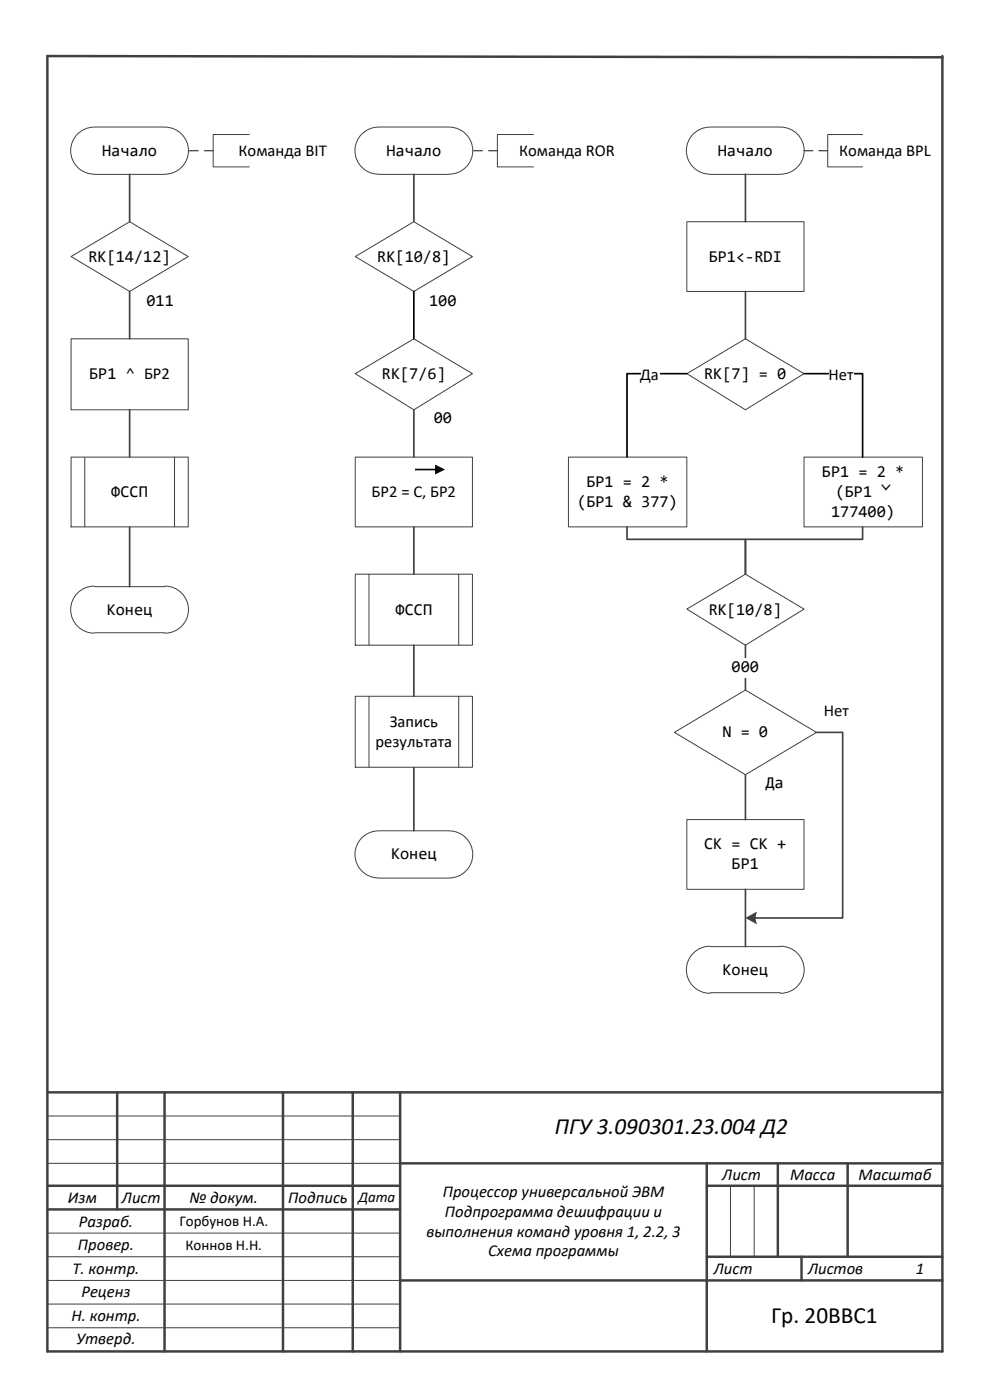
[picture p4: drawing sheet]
<svg xmlns="http://www.w3.org/2000/svg" width="210mm" height="297mm" viewBox="0 0 210 297" stroke-linecap="round" stroke-linejoin="round" font-family="sans-serif">
<g fill="none" stroke="#404040" stroke-width=".53">
<path d="M200 11.9v275.2h-189.9v-275.2l189.9 .3M10.1 232h189.9M24.9 232v24.9M34.9 232v55.1M60.1 232v55.1M74.9 232v55.1M84.9 232v55.1M10.1 251.9h74.8M10.1 256.9h74.8M84.9 247.1h115.1M150 251.9h50M150 247.1v40"/>
<path d="M165.1 247.1v19.9M179.9 247.1v19.9M84.9 272h115.1M150 267h50M170.1 267v5"/>
</g>
<path d="M10.1 237.1h74.8M10.1 242.1h74.8M10.1 247.1h74.8M155 251.9v15.1M160.1 251.9v15.1M10.1 261.9h74.8M10.1 267h74.8M10.1 272h74.8M10.1 277h74.8M10.1 282h74.8" fill="none" stroke="#404040" stroke-width=".21"/>
<path d="M16.2 28.8a5.1 5.1 0 0 1 3.9-1.8h14.8a5 5 0 0 1 5.1 5 5 5 0 0 1-5.1 5h-14.8a5 5 0 0 1-4.6-2.8 5 5 0 0 1 .7-5.4z" fill-rule="evenodd" fill="#fff"/>
<path d="M16.2 28.8a5.1 5.1 0 0 1 3.9-1.8h14.8a5 5 0 0 1 5.1 5 5 5 0 0 1-5.1 5h-14.8a5 5 0 0 1-4.6-2.8 5 5 0 0 1 .7-5.4z" fill="none" stroke="#404040" stroke-width=".21"/>
<path d="M16.8 125.7a5 5 0 0 1 3.2-1.2l.1 .1h14.8a3.5 3.5 0 0 1 2.6 .6 4.9 4.9 0 0 1 2.3 5.6 4.9 4.9 0 0 1-4.9 3.6h-14.8a4.9 4.9 0 0 1-4.8-3.2 4.9 4.9 0 0 1 1.5-5.5z" fill-rule="evenodd" fill="#fff"/>
<path d="M16.8 125.7a5 5 0 0 1 3.2-1.2l.1 .1h14.8a3.5 3.5 0 0 1 2.6 .6 4.9 4.9 0 0 1 2.3 5.6 4.9 4.9 0 0 1-4.9 3.6h-14.8a4.9 4.9 0 0 1-4.8-3.2 4.9 4.9 0 0 1 1.5-5.5z" fill="none" stroke="#404040" stroke-width=".21"/>
<path d="M15.1 72h24.9v15h-24.9z" fill-rule="evenodd" fill="#fff"/>
<path d="M15.1 72h24.9v15h-24.9z" fill="none" stroke="#404040" stroke-width=".21"/>
<path d="M15.1 54.5l12.4-7.4 12.5 7.4-12.5 7.4z" fill-rule="evenodd" fill="#fff"/>
<path d="M15.1 54.5l12.4-7.4 12.5 7.4-12.5 7.4z" fill="none" stroke="#404040" stroke-width=".21"/>
<path d="M15.1 97.1h24.9v14.8h-24.9z" fill-rule="evenodd" fill="#fff"/>
<path d="M15.1 97.1h24.9v14.8h-24.9zM18 97.1v14.8M37 97.1v14.8" fill="none" stroke="#404040" stroke-width=".21"/>
<path d="M27.5 37v10.1M27.5 61.9v10.1" fill="none" stroke="#404040" stroke-width=".35"/>
<path d="M31.2 61.9h5.8v4.2h-5.8z" fill-rule="evenodd" fill="#fff"/>
<path d="M27.5 87v10.1" fill="none" stroke="#404040" stroke-width=".35"/>
<path d="M52.9 28.6h-7.7v6.9h7.7" fill="none" stroke="#404040" stroke-width=".21"/>
<path d="M45.2 32h-5.2" fill="none" stroke="#404040" stroke-width=".26" stroke-dasharray="1.9 1.3"/>
<path d="M146.9 28.8a5.1 5.1 0 0 1 3.9-1.8h14.8a5 5 0 0 1 5.1 5 5 5 0 0 1-5.1 5h-14.8a5 5 0 0 1-4.6-2.8 5 5 0 0 1 .7-5.4z" fill-rule="evenodd" fill="#fff"/>
<path d="M146.9 28.8a5.1 5.1 0 0 1 3.9-1.8h14.8a5 5 0 0 1 5.1 5 5 5 0 0 1-5.1 5h-14.8a5 5 0 0 1-4.6-2.8 5 5 0 0 1 .7-5.4z" fill="none" stroke="#404040" stroke-width=".21"/>
<path d="M145.8 129.4l12.4-7.4 12.5 7.4-12.5 7.7z" fill-rule="evenodd" fill="#fff"/>
<path d="M145.8 129.4l12.4-7.4 12.5 7.4-12.5 7.7z" fill="none" stroke="#404040" stroke-width=".21"/>
<path d="M158.2 137.1v9.5" fill="none" stroke="#404040" stroke-width=".35"/>
<g fill="#fff">
<path d="M155.3 139.7h5.8v4.2h-5.8z" fill-rule="evenodd"/>
<path d="M145.8 174.1h24.9v14.8h-24.9z" fill-rule="evenodd"/>
</g>
<path d="M145.8 174.1h24.9v14.8h-24.9z" fill="none" stroke="#404040" stroke-width=".21"/>
<path d="M146.9 202.8a4.5 4.5 0 0 1 3.9-1.7h14.8a5 5 0 0 1 5.1 4.9 5 5 0 0 1-5 5l-.1-.1h-14.8a3.8 3.8 0 0 1-3.3-1.1 5 5 0 0 1-.6-7z" fill-rule="evenodd" fill="#fff"/>
<path d="M146.9 202.8a4.5 4.5 0 0 1 3.9-1.7h14.8a5 5 0 0 1 5.1 4.9 5 5 0 0 1-5 5l-.1-.1h-14.8a3.8 3.8 0 0 1-3.3-1.1 5 5 0 0 1-.6-7z" fill="none" stroke="#404040" stroke-width=".21"/>
<path d="M145.8 47.1h24.9v14.8h-24.9z" fill-rule="evenodd" fill="#fff"/>
<path d="M145.8 47.1h24.9v14.8h-24.9z" fill="none" stroke="#404040" stroke-width=".21"/>
<path d="M145.8 79.4l12.4-7.4 12.5 7.4-12.5 7.6z" fill-rule="evenodd" fill="#fff"/>
<path d="M145.8 79.4l12.4-7.4 12.5 7.4-12.5 7.6z" fill="none" stroke="#404040" stroke-width=".21"/>
<path d="M120.6 97.1h25.2v14.8h-25.2z" fill-rule="evenodd" fill="#fff"/>
<path d="M120.6 97.1h25.2v14.8h-25.2z" fill="none" stroke="#404040" stroke-width=".21"/>
<path d="M170.7 97.1h25.1v14.8h-25.1z" fill-rule="evenodd" fill="#fff"/>
<path d="M170.7 97.1h25.1v14.8h-25.1z" fill="none" stroke="#404040" stroke-width=".21"/>
<path d="M133.1 111.9v2.7h25.1v7.4v-7.4h24.9v-2.7" fill="none" stroke="#404040" stroke-width=".35"/>
<path d="M145.8 79.4h-12.7v17.7" fill="none" stroke="#000" stroke-width=".35"/>
<path d="M136 77.5h4v4.3h-4z" fill-rule="evenodd" fill="#fff"/>
<path d="M170.7 79.4h12.4v17.7" fill="none" stroke="#000" stroke-width=".35"/>
<path d="M175.9 77.5h5.3v4.3h-5.3z" fill-rule="evenodd" fill="#fff"/>
<path d="M158.2 37v10.1M158.2 61.9v10.1M158.2 188.9v12.2" fill="none" stroke="#404040" stroke-width=".35"/>
<path d="M143.1 155.6l15.1-9 15.1 9-15.1 9z" fill-rule="evenodd" fill="#fff"/>
<path d="M143.1 155.6l15.1-9 15.1 9-15.1 9z" fill="none" stroke="#404040" stroke-width=".21"/>
<path d="M158.2 164.6v9.5" fill="none" stroke="#404040" stroke-width=".35"/>
<path d="M162.5 164.3h3.9v4.2h-3.9z" fill-rule="evenodd" fill="#fff"/>
<path d="M173.3 155.6h5.6v39.4h-18.8" fill="none" stroke="#404040" stroke-width=".35"/>
<path d="M158.2 195l2.4-1.3 .1 .1a3.4 3.4 0 0 0-.1 2.5z" fill-rule="evenodd" fill="#404040"/>
<path d="M174.9 149h5.3v4.2h-5.3z" fill-rule="evenodd" fill="#fff"/>
<path d="M183.1 28.6h-7.4v6.9h7.4" fill="none" stroke="#404040" stroke-width=".21"/>
<path d="M175.7 32h-5" fill="none" stroke="#404040" stroke-width=".26" stroke-dasharray="1.9 1.3"/>
<path d="M76.5 28.8a5.1 5.1 0 0 1 3.9-1.8h14.8a5 5 0 0 1 5.1 5 5 5 0 0 1-5.1 5h-14.8a5 5 0 0 1-4.6-2.8 5 5 0 0 1 .7-5.4z" fill-rule="evenodd" fill="#fff"/>
<path d="M76.5 28.8a5.1 5.1 0 0 1 3.9-1.8h14.8a5 5 0 0 1 5.1 5 5 5 0 0 1-5.1 5h-14.8a5 5 0 0 1-4.6-2.8 5 5 0 0 1 .7-5.4z" fill="none" stroke="#404040" stroke-width=".21"/>
<path d="M77.1 177.7a5.2 5.2 0 0 1 3.3-1.2h14.8a5 5 0 0 1 5.1 5 5 5 0 0 1-5.1 5h-14.8a5 5 0 0 1-4.7-3.2 5 5 0 0 1 1.4-5.6z" fill-rule="evenodd" fill="#fff"/>
<path d="M77.1 177.7a5.2 5.2 0 0 1 3.3-1.2h14.8a5 5 0 0 1 5.1 5 5 5 0 0 1-5.1 5h-14.8a5 5 0 0 1-4.7-3.2 5 5 0 0 1 1.4-5.6z" fill="none" stroke="#404040" stroke-width=".21"/>
<path d="M75.4 97.1h24.9v14.8h-24.9z" fill-rule="evenodd" fill="#fff"/>
<path d="M75.4 97.1h24.9v14.8h-24.9z" fill="none" stroke="#404040" stroke-width=".21"/>
<path d="M75.4 79.4l12.4-7.4 12.5 7.4-12.5 7.6z" fill-rule="evenodd" fill="#fff"/>
<path d="M75.4 79.4l12.4-7.4 12.5 7.4-12.5 7.6z" fill="none" stroke="#404040" stroke-width=".21"/>
<path d="M75.4 122h24.9v15.1h-24.9z" fill-rule="evenodd" fill="#fff"/>
<path d="M75.4 122h24.9v15.1h-24.9zM78.3 122v15.1M97.4 122v15.1" fill="none" stroke="#404040" stroke-width=".21"/>
<path d="M87.8 37v10.1M87.8 87v10.1" fill="none" stroke="#404040" stroke-width=".35"/>
<path d="M92.1 86.8h3.9v4.2h-3.9z" fill-rule="evenodd" fill="#fff"/>
<path d="M87.8 111.9v10.1M87.8 163v13.5" fill="none" stroke="#404040" stroke-width=".35"/>
<path d="M75.4 147.9h24.9v15.1h-24.9z" fill-rule="evenodd" fill="#fff"/>
<path d="M113.2 28.6h-7.6v6.9h7.6M75.4 147.9h24.9v15.1h-24.9zM78.3 147.9v15.1M97.4 147.9v15.1" fill="none" stroke="#404040" stroke-width=".21"/>
<path d="M87.8 137.1v10.8" fill="none" stroke="#404040" stroke-width=".35"/>
<path d="M105.6 32h-5.3" fill="none" stroke="#404040" stroke-width=".26" stroke-dasharray="1.9 1.3"/>
<path d="M75.4 54.5l12.4-7.4 12.5 7.4-12.5 7.4z" fill-rule="evenodd" fill="#fff"/>
<path d="M75.4 54.5l12.4-7.4 12.5 7.4-12.5 7.4z" fill="none" stroke="#404040" stroke-width=".21"/>
<path d="M87.8 61.9v10.1" fill="none" stroke="#000" stroke-width=".35"/>
<path d="M91 61.9h5.8v4.2h-5.8z" fill-rule="evenodd" fill="#fff"/>
<path d="M27.5 111.9v12.7" fill="none" stroke="#404040" stroke-width=".35"/>
<path d="M88.1 99.6h4.6l.2 .1-.2 .2h-4.6zM92.4 98.7l2.1 1-2.1 1.1z" fill="#000"/>
<g font-size="4.9">
<text x="117.8" y="241">ПГУ3.090301.23.004 Д2</text>
<text x="163.7" y="281">Гр. 20ВВС1</text>
</g>
<g font-size="3.5">
<text x="21.7" y="33.1">Начало</text>
<text x="50.6" y="33.1">Команда BIT</text>
<text x="82" y="33.1">Начало</text>
<text x="110.2" y="33.1">Команда ROR</text>
<text x="152.4" y="33.1">Начало</text>
<text x="178.1" y="33.1">Команда BPL</text>
<text x="18.8" y="55.6">RK[14/12]</text>
<text x="80.1" y="55.6">RK[10/8]</text>
<text x="150.4" y="55.6">БР1&lt;-RDI</text>
<text x="31.1" y="65.1">011</text>
<text x="91.1" y="65.1">100</text>
<text x="18.9" y="80.6">БР1 ^ БР2</text>
<text x="81.1" y="80.6">RK[7/6]</text>
<text x="135.9" y="80.8">Да</text>
<text x="149.5" y="80.6">RK[7] = 0</text>
<text x="175.8" y="80.8">Нет</text>
<text x="92.1" y="89.9">00</text>
<text x="174.5" y="101.3">БР1 = 2 *</text>
<text x="23.6" y="105.6">ФССП</text>
<text x="78.9" y="105.6">БР2 = С, БР2</text>
<text x="122.5" y="107.7">(БР1 &amp; 377)</text>
<text x="124.5" y="103.4">БР1 = 2 *</text>
<text x="177.4" y="105.6">(БР1 ˅</text>
<text x="176.4" y="109.8">177400)</text>
<text x="22.7" y="130.6">Конец</text>
<text x="84" y="130.6">ФССП</text>
<text x="150.4" y="130.6">RK[10/8]</text>
<text x="155.3" y="142.8">00</text>
<text x="159.2" y="142.8">0</text>
<text x="82.7" y="154.4">Запись</text>
<text x="174.8" y="152.1">Нет</text>
<text x="79.7" y="158.7">результата</text>
<text x="153.3" y="156.6">N = 0</text>
<text x="162.5" y="167.5">Да</text>
<text x="83" y="182.6">Конец</text>
<text x="149.5" y="180.4">СК = СК +</text>
<text x="155.3" y="184.7">БР1</text>
<text x="153.3" y="207.1">Конец</text>
<text x="153.3" y="250.6">Лист</text>
<text x="167.7" y="250.6">Масса</text>
<text x="182.2" y="250.6">Масштаб</text>
<text x="14.4" y="255.6">Изм</text>
<text x="25.9" y="255.6">Лист</text>
<text x="40.2" y="255.4">№ докум.</text>
<text x="61.2" y="255.6">Подпись</text>
<text x="94" y="254.2">Процессор универсальной ЭВМ</text>
<text x="16.7" y="260.6">Разраб.</text>
<text x="90.5" y="262.7">выполнения команд уровня 1, 2.2, 3</text>
<text x="94.4" y="258.4">Подпрограмма дешифрации и</text>
<text x="16.6" y="265.6">Провер.</text>
<text x="103.6" y="266.9">Схема программы</text>
<text x="15.4" y="270.6">Т. контр.</text>
<text x="17.3" y="275.6">Реценз</text>
<text x="151.5" y="270.6">Лист</text>
<text x="171.5" y="270.6">Листов</text>
<text x="194.4" y="270.6">1</text>
<text x="15.2" y="280.6">Н. контр.</text>
<text x="16.2" y="285.6">Утверд.</text>
</g>
<g font-size="3.2">
<text x="76.1" y="255.4">Дата</text>
<text x="38.1" y="260.5">Горбунов Н.А.</text>
<text x="39.4" y="265.6">Коннов Н.Н.</text>
</g>
</svg>
